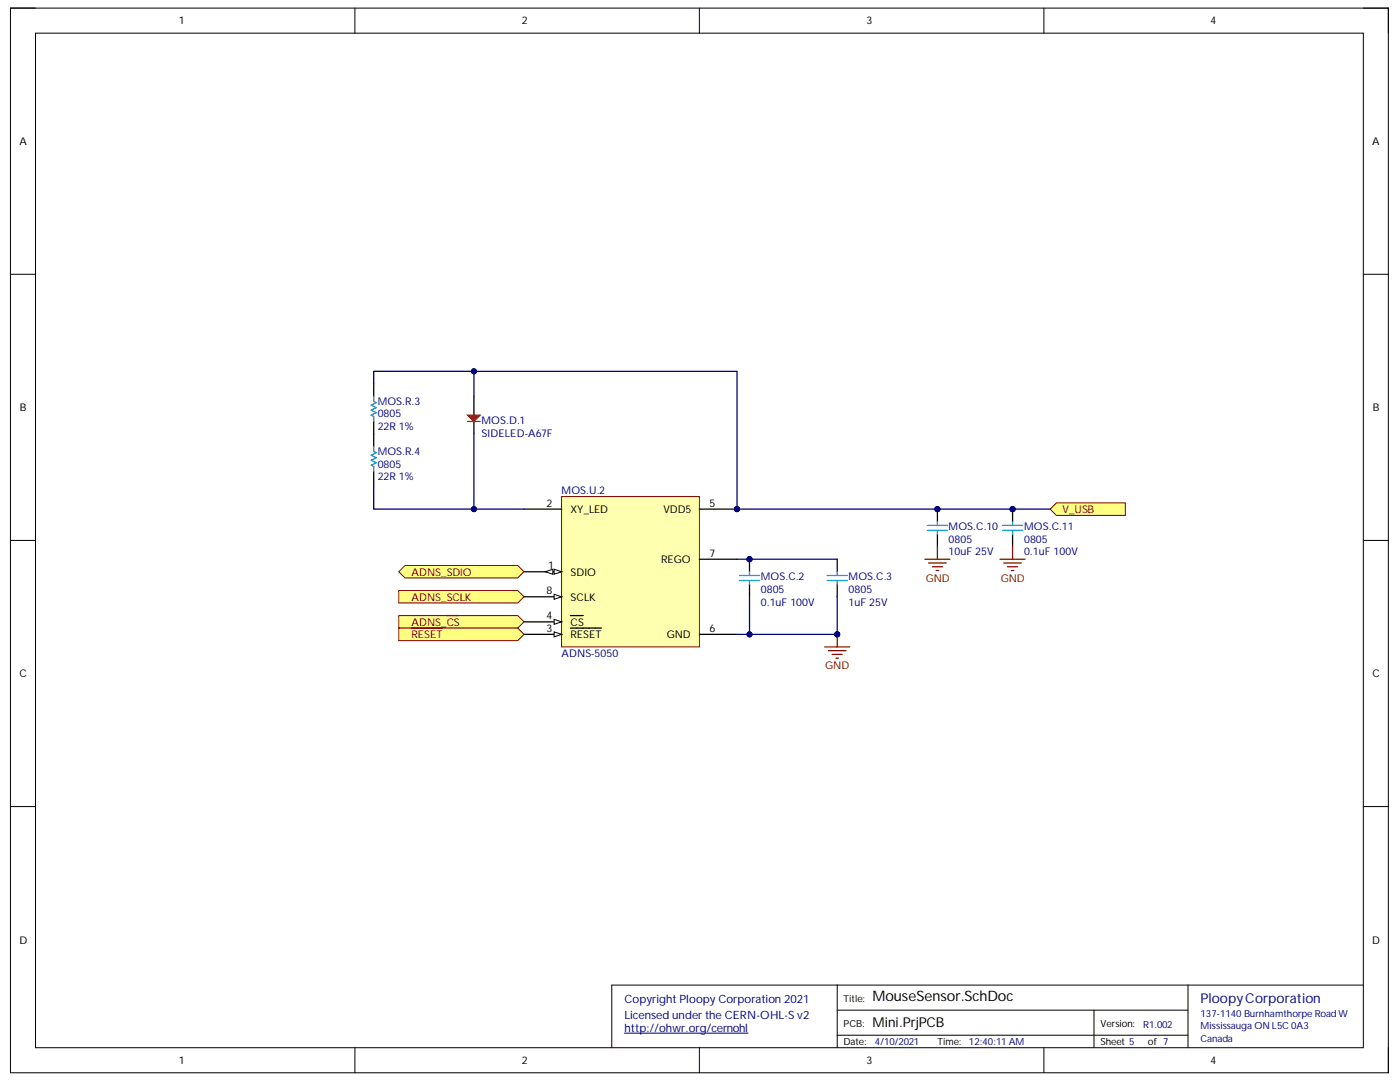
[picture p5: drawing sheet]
<svg xmlns="http://www.w3.org/2000/svg" width="279mm" height="216mm" viewBox="0 0 279 216" stroke-linecap="round" stroke-linejoin="round" font-family="sans-serif">
<path d="M2.1 1.6h275v212.5h-275z" fill="none" stroke="#000" stroke-width=".2"/>
<path d="M7.1 6.6h265v202.5h-265z" fill-rule="evenodd" fill="#fff"/>
<g fill="none" stroke="#000" stroke-width=".2">
<path d="M2.1 1.6h5M7.1 6.6h265v202.5h-265zM70.8 1.6v5M139.6 1.6v5M208.3 1.6v5M272.1 1.6h5v5M2.1 54.7h5M272.1 54.7h5M2.1 107.8h5M272.1 107.8h5M2.1 160.9h5M272.1 160.9h5"/>
<path d="M167.1 196.6v12.5M237.1 196.6v12.5M272.1 196.6h-150v12.5M70.8 209.1v5M139.6 209.1v5M167.1 201.6h70M167.1 206.6h70M208.3 209.1v5M218.3 201.6v7.5M277.1 209.1v5"/>
</g>
<path d="M124.6 206.2h24.7" fill="none" stroke="#000080" stroke-width=".2"/>
<circle cx="202.1" cy="101.6" r=".5" fill="#000080"/>
<circle cx="202.1" cy="101.6" r=".5" fill="none" stroke="#000080" stroke-width=".2"/>
<path d="M202.1 101.6v2.5" fill="none" stroke="#000" stroke-width=".25"/>
<circle cx="202.1" cy="101.6" r=".5" fill="#000080"/>
<circle cx="202.1" cy="101.6" r=".5" fill="none" stroke="#000080" stroke-width=".2"/>
<path d="M202.1 106.6v2.5" fill="none" stroke="#000" stroke-width=".25"/>
<path d="M200.1 105.8h4M200.1 104.8h4M202.1 104.1v.7M202.1 105.8v.8" fill="none" stroke="#009cca" stroke-width=".25"/>
<circle cx="187.1" cy="101.6" r=".5" fill="#000080"/>
<circle cx="187.1" cy="101.6" r=".5" fill="none" stroke="#000080" stroke-width=".2"/>
<path d="M187.1 101.6v2.5" fill="none" stroke="#000" stroke-width=".25"/>
<circle cx="187.1" cy="101.6" r=".5" fill="#000080"/>
<circle cx="187.1" cy="101.6" r=".5" fill="none" stroke="#000080" stroke-width=".2"/>
<path d="M74.6 76.6v2.5M74.6 84.1v5M74.6 94.1v2.5M187.1 106.6v2.5" fill="none" stroke="#000" stroke-width=".25"/>
<path d="M74.6 79.1v1l.5 .2-1 .5 1 .5-1 .5 1 .5-1 .5 .5 .3v1M74.6 89.1v1l.5 .2-1 .5 1 .5-1 .5 1 .5-1 .5 .5 .3v1M185.1 105.8h4M185.1 104.8h4M187.1 104.1v.7M187.1 105.8v.8" fill="none" stroke="#009cca" stroke-width=".25"/>
<path d="M184.6 111.6h5M185.3 112.3h3.5M186.1 113.1h2M186.8 113.8h.5M187.1 109.1v2.5M199.6 111.6h5M200.3 112.3h3.5M201.1 113.1h2M201.8 113.8h.5M202.1 109.1v2.5" fill="none" stroke="#800000" stroke-width=".25"/>
<circle cx="147.1" cy="101.6" r=".5" fill="#000080"/>
<circle cx="147.1" cy="101.6" r=".5" fill="none" stroke="#000080" stroke-width=".2"/>
<path d="M112.1 99.1h27.5v30h-27.5z" fill-rule="evenodd" fill="#ffffb0"/>
<path d="M112.1 99.1h27.5v30h-27.5z" fill="none" stroke="#800000" stroke-width=".2"/>
<path d="M104.6 114.1h7.5" fill="none" stroke="#000" stroke-width=".25"/>
<path d="M110.6 113.6l1.5 .5-1.5 .5z" fill="#f8fcff"/>
<path d="M110.6 113.6l1.5 .5-1.5 .5z" fill="none" stroke="#000" stroke-width=".2"/>
<path d="M108.8 114.1l1.5-.5v1z" fill="#f8fcff"/>
<path d="M108.8 114.1l1.5-.5v1z" fill="none" stroke="#000" stroke-width=".2"/>
<path d="M104.6 101.6h7.5M104.6 126.6h7.5" fill="none" stroke="#000" stroke-width=".25"/>
<path d="M110.6 126.1l1.5 .5-1.5 .5z" fill="#f8fcff"/>
<path d="M110.6 126.1l1.5 .5-1.5 .5z" fill="none" stroke="#000" stroke-width=".2"/>
<path d="M104.6 124.1h7.5M113.8 125.3h6.2" fill="none" stroke="#000" stroke-width=".25"/>
<path d="M110.6 123.6l1.5 .5-1.5 .5z" fill="#f8fcff"/>
<path d="M110.6 123.6l1.5 .5-1.5 .5z" fill="none" stroke="#000" stroke-width=".2"/>
<path d="M139.6 101.6h7.5M113.8 122.8h2.6" fill="none" stroke="#000" stroke-width=".25"/>
<circle cx="147.1" cy="101.6" r=".5" fill="#000080"/>
<circle cx="147.1" cy="101.6" r=".5" fill="none" stroke="#000080" stroke-width=".2"/>
<path d="M104.6 119.1h7.5M139.6 111.6h7.5M139.6 126.6h7.5" fill="none" stroke="#000" stroke-width=".25"/>
<path d="M110.6 118.6l1.5 .5-1.5 .5z" fill="#f8fcff"/>
<path d="M110.6 118.6l1.5 .5-1.5 .5z" fill="none" stroke="#000" stroke-width=".2"/>
<path d="M209.6 101.6l1.2-1.3h13.8v2.5h-13.8z" fill-rule="evenodd" fill="#ffff80"/>
<path d="M209.6 101.6l1.2-1.3h13.8v2.5h-13.8z" fill="none" stroke="#800000" stroke-width=".2"/>
<path d="M94.6 79.1v3.7M94.6 84.1v2.5" fill="none" stroke="#000" stroke-width=".25"/>
<path d="M93.3 82.8h2.5l-1.2 1.3z" fill="#bf0000"/>
<path d="M93.3 82.8h2.5l-1.2 1.3zM93.3 84.1h2.5" fill="none" stroke="#bf0000" stroke-width=".25"/>
<path d="M149.6 116.6v2.5M167.1 111.6v2.5M167.1 116.6v2.5" fill="none" stroke="#000" stroke-width=".25"/>
<path d="M147.6 115.8h4M147.6 114.8h4M149.6 115.8v.8M165.1 115.8h4M165.1 114.8h4M167.1 114.1v.7M167.1 115.8v.8" fill="none" stroke="#009cca" stroke-width=".25"/>
<path d="M164.6 129.1h5M165.3 129.8h3.5M166.1 130.6h2M166.8 131.3h.5M167.1 126.6v2.5" fill="none" stroke="#800000" stroke-width=".25"/>
<circle cx="167.1" cy="126.6" r=".5" fill="#000080"/>
<circle cx="167.1" cy="126.6" r=".5" fill="none" stroke="#000080" stroke-width=".2"/>
<path d="M94.6 79.1v-5h52.5v27.5h62.5" fill="none" stroke="#000080" stroke-width=".25"/>
<circle cx="202.1" cy="101.6" r=".5" fill="#000080"/>
<circle cx="202.1" cy="101.6" r=".5" fill="none" stroke="#000080" stroke-width=".2"/>
<circle cx="187.1" cy="101.6" r=".5" fill="#000080"/>
<circle cx="187.1" cy="101.6" r=".5" fill="none" stroke="#000080" stroke-width=".2"/>
<circle cx="147.1" cy="101.6" r=".5" fill="#000080"/>
<circle cx="147.1" cy="101.6" r=".5" fill="none" stroke="#000080" stroke-width=".2"/>
<circle cx="94.6" cy="74.1" r=".5" fill="#000080"/>
<circle cx="94.6" cy="74.1" r=".5" fill="none" stroke="#000080" stroke-width=".2"/>
<path d="M94.6 86.6v15h10" fill="none" stroke="#000080" stroke-width=".25"/>
<circle cx="94.6" cy="101.6" r=".5" fill="#000080"/>
<circle cx="94.6" cy="101.6" r=".5" fill="none" stroke="#000080" stroke-width=".2"/>
<path d="M94.6 74.1h-20v2.5" fill="none" stroke="#000080" stroke-width=".25"/>
<circle cx="94.6" cy="74.1" r=".5" fill="#000080"/>
<circle cx="94.6" cy="74.1" r=".5" fill="none" stroke="#000080" stroke-width=".2"/>
<path d="M74.6 96.6v5h20" fill="none" stroke="#000080" stroke-width=".25"/>
<circle cx="94.6" cy="101.6" r=".5" fill="#000080"/>
<circle cx="94.6" cy="101.6" r=".5" fill="none" stroke="#000080" stroke-width=".2"/>
<path d="M147.1 111.6h20M149.6 119.1v7.5" fill="none" stroke="#000080" stroke-width=".25"/>
<circle cx="149.6" cy="126.6" r=".5" fill="#000080"/>
<circle cx="149.6" cy="126.6" r=".5" fill="none" stroke="#000080" stroke-width=".2"/>
<path d="M167.1 119.1v7.5" fill="none" stroke="#000080" stroke-width=".25"/>
<circle cx="167.1" cy="126.6" r=".5" fill="#000080"/>
<circle cx="167.1" cy="126.6" r=".5" fill="none" stroke="#000080" stroke-width=".2"/>
<path d="M147.1 126.6h20" fill="none" stroke="#000080" stroke-width=".25"/>
<circle cx="149.6" cy="126.6" r=".5" fill="#000080"/>
<circle cx="149.6" cy="126.6" r=".5" fill="none" stroke="#000080" stroke-width=".2"/>
<circle cx="167.1" cy="126.6" r=".5" fill="#000080"/>
<circle cx="167.1" cy="126.6" r=".5" fill="none" stroke="#000080" stroke-width=".2"/>
<path d="M79.6 117.8h23.7l1.3 1.3-1.3 1.2h-23.7z" fill-rule="evenodd" fill="#ffff80"/>
<path d="M79.6 117.8h23.7l1.3 1.3-1.3 1.2h-23.7z" fill="none" stroke="#800000" stroke-width=".2"/>
<path d="M79.6 114.1l1.2-1.3h22.5l1.3 1.3-1.3 1.2h-22.5z" fill-rule="evenodd" fill="#ffff80"/>
<path d="M79.6 114.1l1.2-1.3h22.5l1.3 1.3-1.3 1.2h-22.5z" fill="none" stroke="#800000" stroke-width=".2"/>
<path d="M79.6 122.8h23.7l1.3 1.3-1.3 1.2h-23.7z" fill-rule="evenodd" fill="#ffff80"/>
<path d="M79.6 122.8h23.7l1.3 1.3-1.3 1.2h-23.7z" fill="none" stroke="#800000" stroke-width=".2"/>
<path d="M79.6 125.3h23.7l1.3 1.3-1.3 1.2h-23.7z" fill-rule="evenodd" fill="#ffff80"/>
<path d="M79.6 125.3h23.7l1.3 1.3-1.3 1.2h-23.7z" fill="none" stroke="#800000" stroke-width=".2"/>
<text font-size="3.5" fill="#000080" x="148.9" y="113.6">PIMOS0C0202</text>
<text font-size="2.9" x="174.1" y="199.8">MouseSensor.SchDoc</text>
<text font-size="2.7" fill="#000080" x="239.6" y="200.1">PloopyCorporation</text>
<text font-size="2.7" x="174.1" y="204.8">Mini.PrjPCB</text>
<text font-size="2.5" fill="#800000" x="79.4" y="124.5">POADNS0C\S\</text>
<g font-size="2.3" fill="#000080">
<text x="124.6" y="200.2">CopyrightPloopyCorporation2021</text>
<text x="124.6" y="203.4">LicensedundertheCERN-OHL-Sv2</text>
<text x="124.6" y="205.9">http://ohw</text>
<text x="135.9" y="205.9">r.org/cernohl</text>
</g>
<g font-size="2.1">
<text x="35.7" y="4.8">1</text>
<text x="104.1" y="4.8">2</text>
<text x="172.9" y="4.8">3</text>
<text x="241.6" y="4.8">4</text>
<text x="3.9" y="28.9">A</text>
<text x="273.8" y="28.9">A</text>
<text x="4" y="82">B</text>
<text x="274" y="82">B</text>
<text x="109" y="101.1">2</text>
<text x="141.6" y="101.1">5</text>
<text x="113.9" y="102.3">XY_LED</text>
<text x="132.4" y="102.3">VDD5</text>
<text x="109.4" y="113.6">1</text>
<text x="132" y="112.3">REGO</text>
<text x="141.6" y="111">7</text>
<text x="109" y="118.6">8</text>
<text x="113.9" y="114.9">SDIO</text>
<text x="113.9" y="119.8">SCLK</text>
<text x="109" y="123.6">4</text>
<text x="113.9" y="124.8">CS</text>
<text x="109" y="126.1">3</text>
<text x="113.9" y="127.3">RESET</text>
<text x="133.1" y="127.3">GND</text>
<text x="141.6" y="126.1">6</text>
<text x="3.9" y="135.2">C</text>
<text x="273.9" y="135.2">C</text>
<text x="3.9" y="188.3">D</text>
<text x="273.8" y="188.3">D</text>
<text x="35.7" y="212.3">1</text>
<text x="104.1" y="212.3">2</text>
<text x="172.9" y="212.3">3</text>
<text x="241.6" y="212.3">4</text>
</g>
<g font-size="2.1" fill="#000080">
<text x="75.4" y="80.9">MOS.R.3</text>
<text x="75.4" y="83.3">0805</text>
<text x="75.4" y="85.8">22R1%</text>
<text x="96.1" y="84.6">MOS.D.1</text>
<text x="96.1" y="87.1">SIDELED-A67F</text>
<text x="75.4" y="95.8">22R1%</text>
<text x="75.4" y="90.8">MOS.R.4</text>
<text x="75.4" y="93.3">0805</text>
<text x="112.1" y="98.6">MOS.U.2</text>
<text x="189.3" y="105.8">MOS.C.10</text>
<text x="204.4" y="105.8">MOS.C.11</text>
<text x="189.3" y="110.8">10uF 25V</text>
<text x="189.3" y="108.3">0805</text>
<text x="204.4" y="110.8">0.1uF 100V</text>
<text x="204.4" y="108.3">0805</text>
<text x="151.8" y="115.8">MOS.C.2</text>
<text x="151.8" y="118.3">0805</text>
<text x="169.4" y="115.8">MOS.C.3</text>
<text x="169.4" y="118.3">0805</text>
<text x="151.8" y="120.9">0.1uF 100V</text>
<text x="169.4" y="120.9">1uF 25V</text>
<text x="112.1" y="131.1">ADNS-5050</text>
</g>
<g font-size="2.1" fill="#800000">
<text x="212.1" y="102.3">V_USB</text>
<text x="82.1" y="119.8">ADNS_SCLK</text>
<text x="82.1" y="114.9">ADNS_SDIO</text>
<text x="184.8" y="116">GND</text>
<text x="199.7" y="116">GND</text>
<text x="82.1" y="124.8">ADNS_CS</text>
<text x="82.1" y="127.3">RESET</text>
<text x="164.7" y="133.5">GND</text>
</g>
<g font-size="1.9">
<text x="168.3" y="199.9">Title:</text>
<text x="168.3" y="208.6">Date:</text>
<text x="168.3" y="204.8">PCB:</text>
<text x="187.1" y="208.6">Time:</text>
<text x="219.6" y="204.8">Version:</text>
<text x="219.6" y="208.6">Sheet 5</text>
<text x="229.1" y="208.6">of 7</text>
</g>
<g font-size="1.9" fill="#000080">
<text x="239.6" y="202.9">137-1140BurnhamthorpeRoadW</text>
<text x="174.6" y="208.6">4/10/2021</text>
<text x="193.4" y="208.6">12:40:11 AM</text>
<text x="228.1" y="205.1">R1.002</text>
<text x="239.6" y="205.3">MississaugaONL5C0A3</text>
<text x="239.6" y="207.9">Canada</text>
</g>
</svg>
